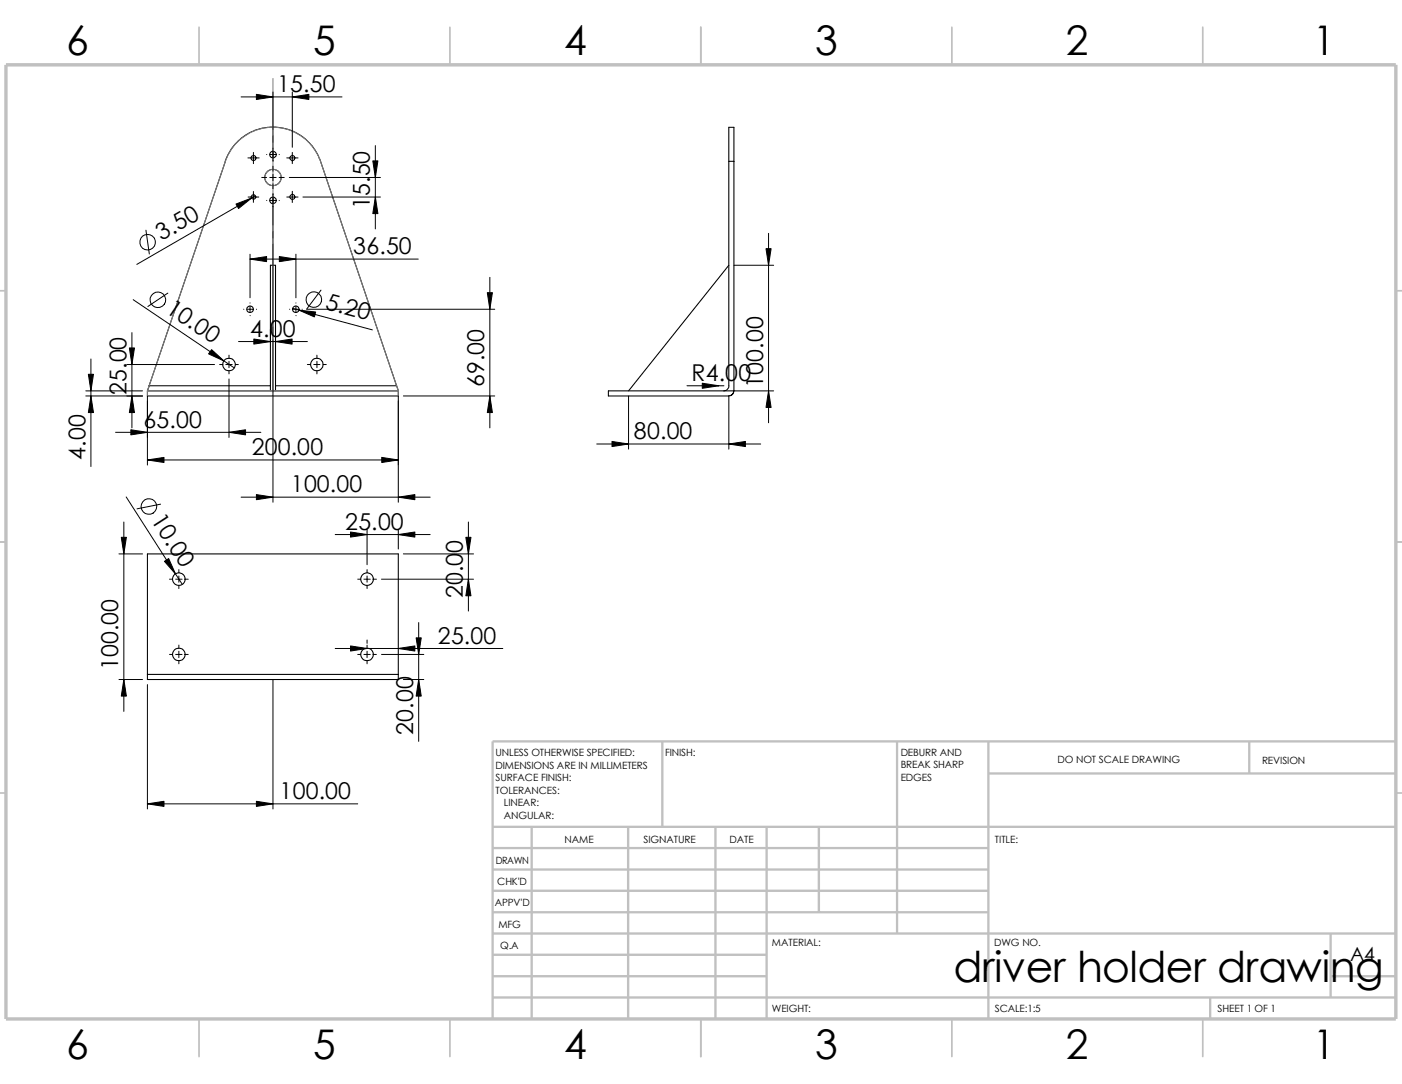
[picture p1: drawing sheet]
<svg xmlns="http://www.w3.org/2000/svg" width="279mm" height="216mm" viewBox="0 0 279 216" stroke-linecap="round" stroke-linejoin="round" font-family="sans-serif">
<g fill="none" stroke="#c0c0c0" stroke-width=".34">
<path d="M39.7 5.4v7.5M89.7 5.4v7.5M139.7 5.4v7.5M189.7 5.4v7.5M239.7 5.4v7.5M-.1 57.9h1.3M278.2 57.9h1.2M-.1 107.9h1.3M278.2 107.9h1.2M-.1 157.9h1.3M278.2 157.9h1.2M39.7 202.9v7.5"/>
<path d="M89.7 202.9v7.5M139.7 202.9v7.5M189.7 202.9v7.5M239.7 202.9v7.5"/>
</g>
<g fill="none" stroke="#c0c0c0" stroke-width=".47">
<path d="M132 147.7v17M178.8 147.7v38.2M197 147.7v55.2M197 154.1h81.2M249 147.7v6.4M278.2 147.7h-180v55.2M98.2 177.4h98.8M98.2 164.7h180M98.2 168.9h98.8M98.2 173.2h98.8M106 164.7v38.2M125.2 164.7v38.2"/>
<path d="M142.6 164.7v38.2M152.8 164.7v38.2M163.2 164.7v17M98.2 190.2h54.6M98.2 181.7h98.8M98.2 194.4h54.6M98.2 198.7h180M98.2 185.9h180M241.2 198.7v4.2M265.2 194.4h13M265.2 185.9v12.8"/>
</g>
<path d="M1.2 12.9h277v190h-277z" fill="none" stroke="#c0c0c0" stroke-width=".68" stroke-linecap="butt"/>
<g fill="none" stroke="#000" stroke-width=".21">
<path d="M44.9 32.1l1.2-2.4 1.4-1.7 2.2-1.5 1.4-.7 1.4-.3 2.5-.2 1.9 .3 1.1 .4 2.3 1.2 1.9 1.9 1 1.5 .6 1.2 15.2 45M44.9 32.1l-15.2 44.7M145.2 32.1v44.7a1.01 1.01 0 0 1-.9 1.1M145.2 32.1h1.1M145.2 32.1v-6.7h1.1v6.7M146.3 32.1v45.8M145.2 52.8l-19.9 25.1M29.4 77.9h50M29.4 77.9v1h50v-1M29.7 76.8l-.3 1.1M29.7 76.8h24.2M53.9 77.9v-25.1h1v25.1"/>
<path d="M54.9 76.8h24.1M79 76.8l.4 1.1M121.2 77.9h25.1l-.2 .5-.3 .3-.6 .2h-24zM29.4 134.3v1h50v-1M29.4 134.3v-24h50v24M29.4 134.3h50"/>
<circle cx="50.5" cy="31.5" r=".49"/>
<circle cx="50.5" cy="39.2" r=".44"/>
<circle cx="54.4" cy="39.9" r=".65"/>
<circle cx="54.4" cy="30.8" r=".65"/>
<circle cx="54.4" cy="35.4" r="1.62"/>
<circle cx="58.3" cy="31.5" r=".48"/>
<circle cx="58.3" cy="39.2" r=".48"/>
<circle cx="45.6" cy="72.6" r="1.27"/>
<circle cx="49.8" cy="61.6" r=".64"/>
<circle cx="59" cy="61.6" r=".64"/>
<circle cx="63.1" cy="72.6" r="1.26"/>
<circle cx="35.6" cy="115.3" r="1.24"/>
<circle cx="73.1" cy="115.3" r="1.24"/>
<circle cx="35.6" cy="130.3" r="1.26"/>
<circle cx="73.1" cy="130.3" r="1.26"/>
</g>
<g fill="none" stroke="#808080" stroke-width=".2">
<path d="M54.4 15.6v10.2M54.4 27.1v1.2M54.4 29.6v15.2M54.4 46.1v1.3M54.4 48.6v15.3M29.4 77.9l15.5-45.8a10 10 0 0 1 9.5-6.8 10 10 0 0 1 9.5 6.8l15.5 45.8M29.4 77.9v1h50v-1M29.4 77.9h50M54.3 77.7l.3 .3M54.4 65.2v1.2M54.4 67.7v10.3M54.5 77.7l-.3 .3"/>
<circle cx="54.4" cy="35.4" r="1.63"/>
</g>
<g fill="none" stroke="#000" stroke-width=".2">
<path d="M48 19.3h20.2M54.4 18.3v13.8M58.3 18.3v11M49.4 31.5h2.2M49.4 39.2h2.2M50.5 30.4v2.2M50.5 38.1v2.2M50.9 39l-23.6 13.7M52.2 35.3h.9M53.1 39.9h.1M53.1 30.8h.1M53.8 35.3h1.2"/>
<path d="M53.8 39.9h1.2M53.8 30.8h1.2M54.4 33.1v1M54.4 34.7v1.3M54.4 36.6v1M54.4 38.6v61.4M54.4 38.7h.1M54.4 32h.1M55.6 35.3h1M55.6 39.9h.1M55.6 30.8h.1M57.1 31.5h2.3"/>
<path d="M57.1 39.2h2.3M57.7 35.3h18.1M58.3 30.4v2.2M58.3 38.1v2.2M60.4 39.2h15.4M74.8 29v16.6M26.5 59.7l20.2 13.6M29.1 45.8l.7 4.8M33.4 58.4l-3.9 2.6M49.8 50.6v8.7M49.8 51.6h33.6M59 50.6v8.7"/>
<path d="M64 57.8l-2.9 3.8M97.6 55.2v30M146.3 52.8h7.9M153.2 46.5v37.7M17.1 77.9h11.3M17.1 78.9h11.3M18.1 71.5v21.4M25.3 72.6h17.5M26.3 66.3v18.9M29.4 78.9v13.7M43.8 72.6h.6M45 72.6h1.3"/>
<path d="M45.6 70.7v.6M45.6 72v1.2M45.6 73.8v.7M45.6 75.5v11.6M46.9 72.6h.6M47.5 68h13.8M48.6 61.6h.1M49.2 61.6h1.3M49.8 60.3v.1M49.8 61v1.2M49.8 62.9h.1M51.1 61.6h.1"/>
<path d="M53.9 65.6v2.6M54.9 65.6v2.6M57.7 61.6h.1M58.3 61.6h1.3M58.3 61.4l15.9 4.3M59 62.9h.1M59 60.3v.1M59 61v1.2M60.2 61.6h.1M61.2 61.6h37.4M61.3 72.6h.6M62.5 72.6h1.3"/>
<path d="M63.2 70.7v.6M63.2 72v1.2M63.2 73.8v.7M64.4 72.6h.6M79.4 78.9v21.1M80.4 78.9h18.2M125.3 78.9v10.6M136.9 76.8h7.4M145.2 78.9v10.6M146.3 77.9h7.9M23 86.1h29M25.1 99l11.2 17.4"/>
<path d="M29.4 91.6h50M48 99h37.7M118.9 88.4h32.7M23.7 110.3h4.7M24.7 104v37.7M32 100.4l-4.7 .9M33.8 115.4h.6M35 115.4h1.3M35.6 113.5v.6M35.6 114.7v1.3M35.6 116.6v.6M36.9 115.4h.6"/>
<path d="M66.8 106.5h18.9M71.3 115.4h.6M72.5 115.4h1.3M73.2 105.5v7M73.2 113.5v.6M73.2 114.7v1.3M73.2 116.6v.6M74.4 115.4h.6M76 115.4h18.4M79.4 105.5v3.8M80.4 110.3h14M93.3 104v17.7"/>
<path d="M23.7 135.3h4.7M29.4 136.4v24.7M33.8 130.3h.6M35 130.3h1.3M35.6 128.5v.6M35.6 129.7v1.3M35.6 131.6v.6M36.9 130.3h.6M54.4 135.3v25.8M66.8 129.2h33.4M71.3 130.3h.6M72.5 130.3h1.3"/>
<path d="M73.2 127.5v.6M73.2 128.5v.6M73.2 129.7v1.3M73.2 131.6v.6M74.4 130.3h.6M76 130.3h8.5M80.4 135.3h4.1M83.4 124v23.7M29.4 160.1h41.9"/>
<circle cx="29.4" cy="48.2" r="1.56"/>
<circle cx="31.5" cy="59.7" r="1.56"/>
<circle cx="62.5" cy="59.7" r="1.57"/>
<circle cx="29.7" cy="100.9" r="1.57"/>
</g>
<g fill="#000" stroke="#000" stroke-width=".2">
<path d="M51.1 18.8l3.3 .5-3.3 .5zM58.3 19.3l3.3-.5v1zM47 40.6l3.1-1.1-2.6 2zM74.8 39.2l.5 3.3h-1zM74.3 32h1l-.5 3.3zM49.8 51.6l3.3-.5v1zM55.7 51.1l3.3 .5-3.3 .5zM152.7 49.5h1l-.5 3.3zM17.6 74.5h1l-.5 3.4zM18.1 78.9l.5 3.3h-1zM26.3 78.9l.5 3.3h-1zM25.8 69.3h1l-.5 3.3z"/>
<path d="M42.2 69.6l2.4 2.3-3-1.4zM50.6 67.5l3.3 .5-3.3 .5zM54.9 68l3.3-.5v1zM59.6 61.8l3.3 .3-.2 1zM97.1 58.3h1l-.5 3.3zM97.6 78.9l.5 3.3h-1zM140 76.3l3.3 .5-3.3 .5zM153.2 77.9l.5 3.3h-1zM29.4 91.6l3.3-.5v1zM26.1 85.6l3.3 .5-3.3 .5zM45.6 86.1l3.3-.5v1zM51.1 98.5l3.3 .5-3.3 .5z"/>
<path d="M79.4 99l3.3-.5v1zM76.1 91.1l3.3 .5-3.3 .5zM122 87.9l3.3 .5-3.3 .5zM145.2 88.4l3.3-.5v1zM24.2 107h1l-.5 3.3zM32.8 111.8l.8-.5 1.4 3zM69.8 106l3.4 .5-3.4 .5zM79.4 106.5l3.3-.5v1zM92.8 107h1.1l-.6 3.3zM93.3 115.4l.6 3.3h-1.1zM24.7 135.3l.5 3.3h-1zM69.8 128.7l3.4 .5-3.4 .5z"/>
<path d="M79.4 129.2l3.3-.5v1zM82.9 127h1l-.5 3.3zM83.4 135.3l.5 3.3h-1zM29.4 160.1l3.3-.5v1zM51.1 159.6l3.3 .5-3.3 .5z"/>
</g>
<text font-size="8.5" x="190" y="195.7">driver holder drawing</text>
<g font-size="8.1">
<text x="13.2" y="10.9">6</text>
<text x="62.4" y="10.9">5</text>
<text x="112.4" y="10.9">4</text>
<text x="162.4" y="10.9">3</text>
<text x="212.4" y="10.9">2</text>
<text x="261.7" y="10.9">1</text>
<text x="13.2" y="210.9">6</text>
<text x="62.4" y="210.9">5</text>
<text x="112.4" y="210.9">4</text>
<text x="162.4" y="210.9">3</text>
<text x="212.4" y="210.9">2</text>
<text x="261.7" y="210.9">1</text>
</g>
<g font-size="4.6">
<text x="55.2" y="18.4">15.50</text>
<text x="73.7" y="41.6" transform="rotate(-90 73.7 41.6)">15.50</text>
<text x="32.2" y="48" transform="rotate(-30 32.2 48)">3.50</text>
<text x="70.4" y="50.7">36.50</text>
<text x="32.9" y="62.1" transform="rotate(34 32.9 62.1)">10.00</text>
<text x="64.6" y="61.5" transform="rotate(15 64.6 61.5)">5.20</text>
<text x="49.8" y="67.1">4.00</text>
<text x="96.5" y="77.1" transform="rotate(-90 96.5 77.1)">69.00</text>
<text x="137.8" y="75.9">R4.00</text>
<text x="152.1" y="77.3" transform="rotate(-90 152.1 77.3)">100.00</text>
<text x="25.2" y="78.7" transform="rotate(-90 25.2 78.7)">25.00</text>
<text x="28.6" y="85.2">65.00</text>
<text x="126.3" y="87.5">80.00</text>
<text x="17" y="91.6" transform="rotate(-90 17 91.6)">4.00</text>
<text x="50.2" y="90.7">200.00</text>
<text x="58" y="98.1">100.00</text>
<text x="30" y="103.6" transform="rotate(57 30 103.6)">10.00</text>
<text x="68.8" y="105.5">25.00</text>
<text x="92.2" y="119.1" transform="rotate(-90 92.2 119.1)">20.00</text>
<text x="87.3" y="128.2">25.00</text>
<text x="23.6" y="133.5" transform="rotate(-90 23.6 133.5)">100.00</text>
<text x="82.3" y="146.4" transform="rotate(-90 82.3 146.4)">20.00</text>
<text x="55.7" y="159.2">100.00</text>
</g>
<text font-size="3.9" x="269.1" y="191.5">A4</text>
<g font-size="2">
<text x="98.8" y="150.6">UNLESS OTHERWISE SPECIFIED:</text>
<text x="98.8" y="153.1">DIMENSIONS ARE IN MILLIMETERS</text>
<text x="98.8" y="155.6">SURFACE FINISH:</text>
<text x="132.5" y="150.6">FINISH:</text>
<text x="179.5" y="155.5">EDGES</text>
<text x="179.5" y="150.5">DEBURR AND</text>
<text x="179.5" y="153">BREAK SHARP</text>
<text x="210.8" y="151.9">DO NOT SCALE DRAWING</text>
<text x="251.5" y="152.1">REVISION</text>
<text x="98.8" y="158.1">TOLERANCES:</text>
<text x="100.4" y="160.6">LINEAR:</text>
<text x="100.4" y="163.1">ANGULAR:</text>
<text x="112.5" y="168">NAME</text>
<text x="128.2" y="167.9">SIGNATURE</text>
<text x="145.4" y="167.9">DATE</text>
<text x="198.3" y="167.9">TITLE:</text>
<text x="98.8" y="172.1">DRAWN</text>
<text x="99.1" y="176.3">CHK'D</text>
<text x="98.6" y="180.4">APPV'D</text>
<text x="99.3" y="184.8">MFG</text>
<text x="99.7" y="189">Q.A</text>
<text x="153.8" y="188.5">MATERIAL:</text>
<text x="198.1" y="188.5">DWG NO.</text>
<text x="153.8" y="201.5">WEIGHT:</text>
<text x="198.2" y="201.6">SCALE:1:5</text>
<text x="242.7" y="201.6">SHEET 1 OF 1</text>
</g>
</svg>
